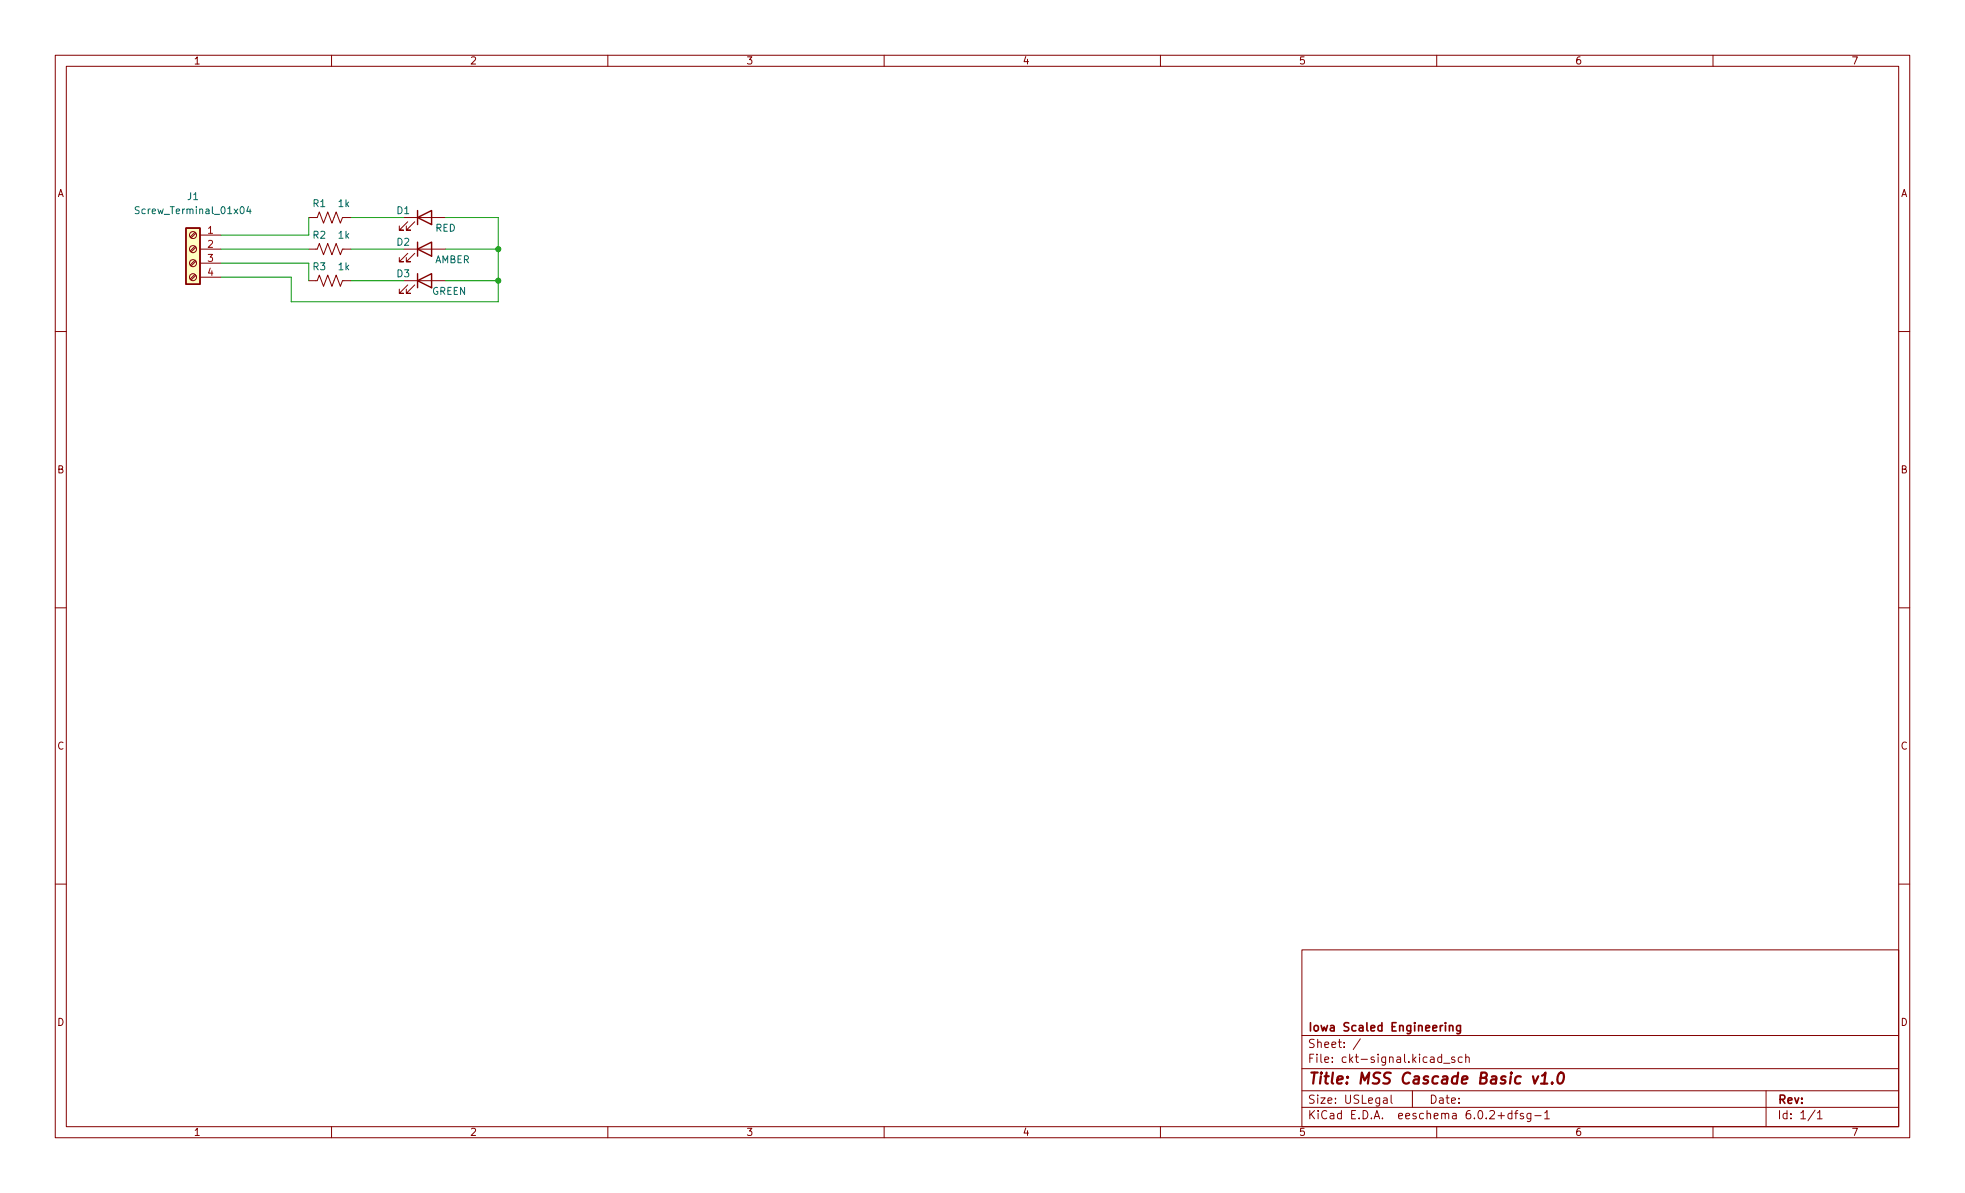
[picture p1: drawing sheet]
<svg xmlns="http://www.w3.org/2000/svg" width="356mm" height="216mm" viewBox="0 0 356 216" stroke-linecap="round" stroke-linejoin="round" font-family="sans-serif">
<g fill="none" stroke="#840000" stroke-width=".18">
<path d="M10 10h335.6v195.9h-335.6zM12 12h331.6v191.9h-331.6zM60 10v2M110 10v2M160 10v2M210 10v2M260 10v2M310 10v2M55.9 39.4h1.5l.4-1 .7 2 .8-2 .8 2 .7-2 .8 2 .4-1h1.5M73 39.4h7.6M10 60h2M35.3 49.7l-.9 .8"/>
<path d="M35.3 47.1l-.9 .9M35.3 44.6l-.9 .8M35.3 42l-.9 .9M35.5 49.8l-.9 .9M35.5 47.3l-.9 .8M35.5 44.8l-.9 .8M35.5 42.2l-.9 .9M36.2 42.5h3.8M36.2 45.1h3.8M36.2 47.6h3.8M36.2 50.2h3.8M55.9 45.1h1.5l.4-1 .7 2 .8-2 .8 2 .7-2 .8 2 .4-1h1.5"/>
<path d="M55.9 50.8h1.5l.4-1 .7 2 .8-2 .8 2 .7-2 .8 2 .4-1h1.5M73 50.8h7.6M73 45.1h7.6M73.8 51.6l-1.5 1.5h.7h-.7v-.8M73.8 40.1l-1.5 1.6h.7h-.7v-.8M73.8 45.8l-1.5 1.6h.7h-.7v-.8M75.1 51.6l-1.6 1.5h.8h-.8v-.8M75.1 40.1l-1.6 1.6h.8h-.8v-.8M75.1 45.8l-1.6 1.6h.8h-.8v-.8M343.6 60h2M10 110h2M343.6 110h2"/>
<path d="M10 160h2M343.6 160h2M235.6 171.9h108v32h-108zM235.6 197.4h108M235.6 193.4h108M235.6 187.4h108M246.2 188l-1.3 1.9M250.4 198.7h.6v1M251 199l-.5 .1a.29 .29 0 0 0-.2 .3 .29 .29 0 0 0 .2 .3l.5-.1M251.7 198.2v1.3l.3 .2M255.6 197.4v3M260.9 191.4l-.4-.1-.3 .3v.4l.1 .2h.6"/>
<path d="M260.9 190.8v1.5M261.2 192.4h1.2M263.2 191.4l-.3-.1-.2 .2v.2l.5 .2v.3h-.5M264.6 191.4l-.4-.1-.3 .3v.4l.1 .2h.6M265.2 191.4l.3-.1 .3 .1 .1 .9M265.2 190.8v1.5M319.6 197.4v6.5M60 203.9v2M110 203.9v2M160 203.9v2M210 203.9v2M235.6 200.4h108"/>
<path d="M260 203.9v2M273.6 201.5h-.4l-.3 .3v.4l.1 .2h.6M273.6 201v1.5M274.1 201.5h.6M274.7 201l-.4 .2v1.3M275.7 201.5h-.4l-.2 .2 .1 .2 .5 .1v.4h-.6M277 201.5v1.2l-.3 .3-.3-.1M277 201.5h-.4l-.3 .3v.4l.2 .2h.5M277.7 201.9h1.2M279.5 201.4l.5-.4v1.5M279.5 202.5h.9M310 203.9v2"/>
<path d="M328.5 200.9l-1.3 1.9M328.9 201.4l.4-.4v1.5M328.9 202.5h.8"/>
<circle cx="34.9" cy="47.6" r=".63"/>
<circle cx="34.9" cy="45.1" r=".63"/>
<circle cx="34.9" cy="50.2" r=".63"/>
<circle cx="34.9" cy="42.5" r=".63"/>
</g>
<path d="M277.4 194.8l.3 1.3 .7-1.3M278.9 196.1h1.1M279 194.7l.7-.6-.3 2M280.9 195.9l.1 .1-.1 .1-.1-.1 .1-.1v.2M282.1 194.3a.46 .46 0 0 1 .5-.2 .46 .46 0 0 1 .4 .4 1.15 1.15 0 0 1-.8 1.6l-.2-.1a1.53 1.53 0 0 1 .1-1.7z" fill="none" stroke="#840000" stroke-width=".4"/>
<path d="M262.3 185.7l.2-.1 .4 .1v.9M262.3 185.6v1M264.3 185.6v1.2l-.3 .3-.3-.1M264.3 185.7l-.4-.1-.3 .3v.4l.1 .2h.6" fill="none" stroke="#840000" stroke-width=".3"/>
<path d="M75.6 39.4l2.5-1.3v2.5zM75.6 38.1v2.5M33.7 41.3h2.5v10.1h-2.5zM75.6 50.8l2.5-1.3v2.6zM75.6 45.1l2.5-1.3v2.6zM75.6 43.8v2.6M75.6 49.5v2.6" fill="none" stroke="#840000" stroke-width=".25"/>
<path d="M33.7 41.3h2.5v10.1h-2.5z" fill="#ffffc2" stroke="#ffffc2" stroke-width=".18"/>
<path d="M25.2 37.5l-.5-.1-.2 .1v.4l.6 .2 .1 .3-.3 .3-.4-.1M45 37.3l-.3 1h.7M45.3 37.8v.9" fill="none" stroke="#006464" stroke-width=".18"/>
<path d="M55.9 39.4v3.1h-15.9M63.5 39.4h9.5M80.6 39.4h9.6v15.2h-37.5v-4.4h-12.7M40 47.6h15.9v3.2M40 45.1h15.9M63.5 50.8h9.5M63.5 45.1h9.5M80.6 50.8h9.6M80.6 45.1h9.6" fill="none" stroke="#009600" stroke-width=".18"/>
<g fill="#009600" stroke="#009600" stroke-width=".18">
<circle cx="90.2" cy="45.1" r=".46"/>
<circle cx="90.2" cy="50.8" r=".46"/>
</g>
<text font-size="2.8" fill="#840000" x="236.6" y="196.2">Title: MSS Cascade Basic v1.0</text>
<g font-size="2.1" fill="#840000">
<text x="236.6" y="189.7">Sheet: /</text>
<text x="236.6" y="186.7">Iowa Scaled Engineering</text>
<text x="236.6" y="192.4">File: ckt-signal.kicad_sch</text>
<text x="236.6" y="202.5">KiCad E.D.A. eeschema 6.0.2+dfsg-1</text>
<text x="236.6" y="199.7">Size: USLegal</text>
<text x="258.6" y="199.7">Date:</text>
<text x="321.6" y="199.7">Rev:</text>
<text x="321.6" y="202.5">Id: 1/1</text>
</g>
<g font-size="1.8" fill="#840000">
<text x="35" y="11.6">1</text>
<text x="85" y="11.6">2</text>
<text x="135" y="11.6">3</text>
<text x="185" y="11.6">4</text>
<text x="235" y="11.6">5</text>
<text x="285" y="11.6">6</text>
<text x="335" y="11.6">7</text>
<text x="10.3" y="35.6">A</text>
<text x="343.9" y="35.6">A</text>
<text x="10.3" y="85.7">B</text>
<text x="343.9" y="85.7">B</text>
<text x="10.3" y="135.6">C</text>
<text x="343.9" y="135.6">C</text>
<text x="10.3" y="185.7">D</text>
<text x="343.9" y="185.7">D</text>
<text x="35" y="205.6">1</text>
<text x="85" y="205.6">2</text>
<text x="135" y="205.6">3</text>
<text x="185" y="205.6">4</text>
<text x="235" y="205.6">5</text>
<text x="285" y="205.6">6</text>
<text x="335" y="205.6">7</text>
</g>
<g font-size="1.8" fill="#006464">
<text x="25.2" y="38.7">Screw_Terminal_01x04</text>
<text x="33.9" y="36.2">J1</text>
<text x="56.7" y="37.5">R1</text>
<text x="61.2" y="37.5">1k</text>
<text x="71.8" y="38.7">D1</text>
<text x="78.8" y="41.9">RED</text>
<text x="56.7" y="43.2">R2</text>
<text x="61.2" y="43.2">1k</text>
<text x="71.8" y="44.4">D2</text>
<text x="78.7" y="47.6">AMBER</text>
<text x="56.7" y="48.9">R3</text>
<text x="61.2" y="48.9">1k</text>
<text x="71.8" y="50.2">D3</text>
<text x="78.1" y="53.3">GREEN</text>
</g>
<g font-size="1.8" fill="#a90000">
<text x="37.6" y="42.3">1</text>
<text x="37.6" y="44.8">2</text>
<text x="37.6" y="47.4">3</text>
<text x="37.6" y="49.9">4</text>
</g>
</svg>
